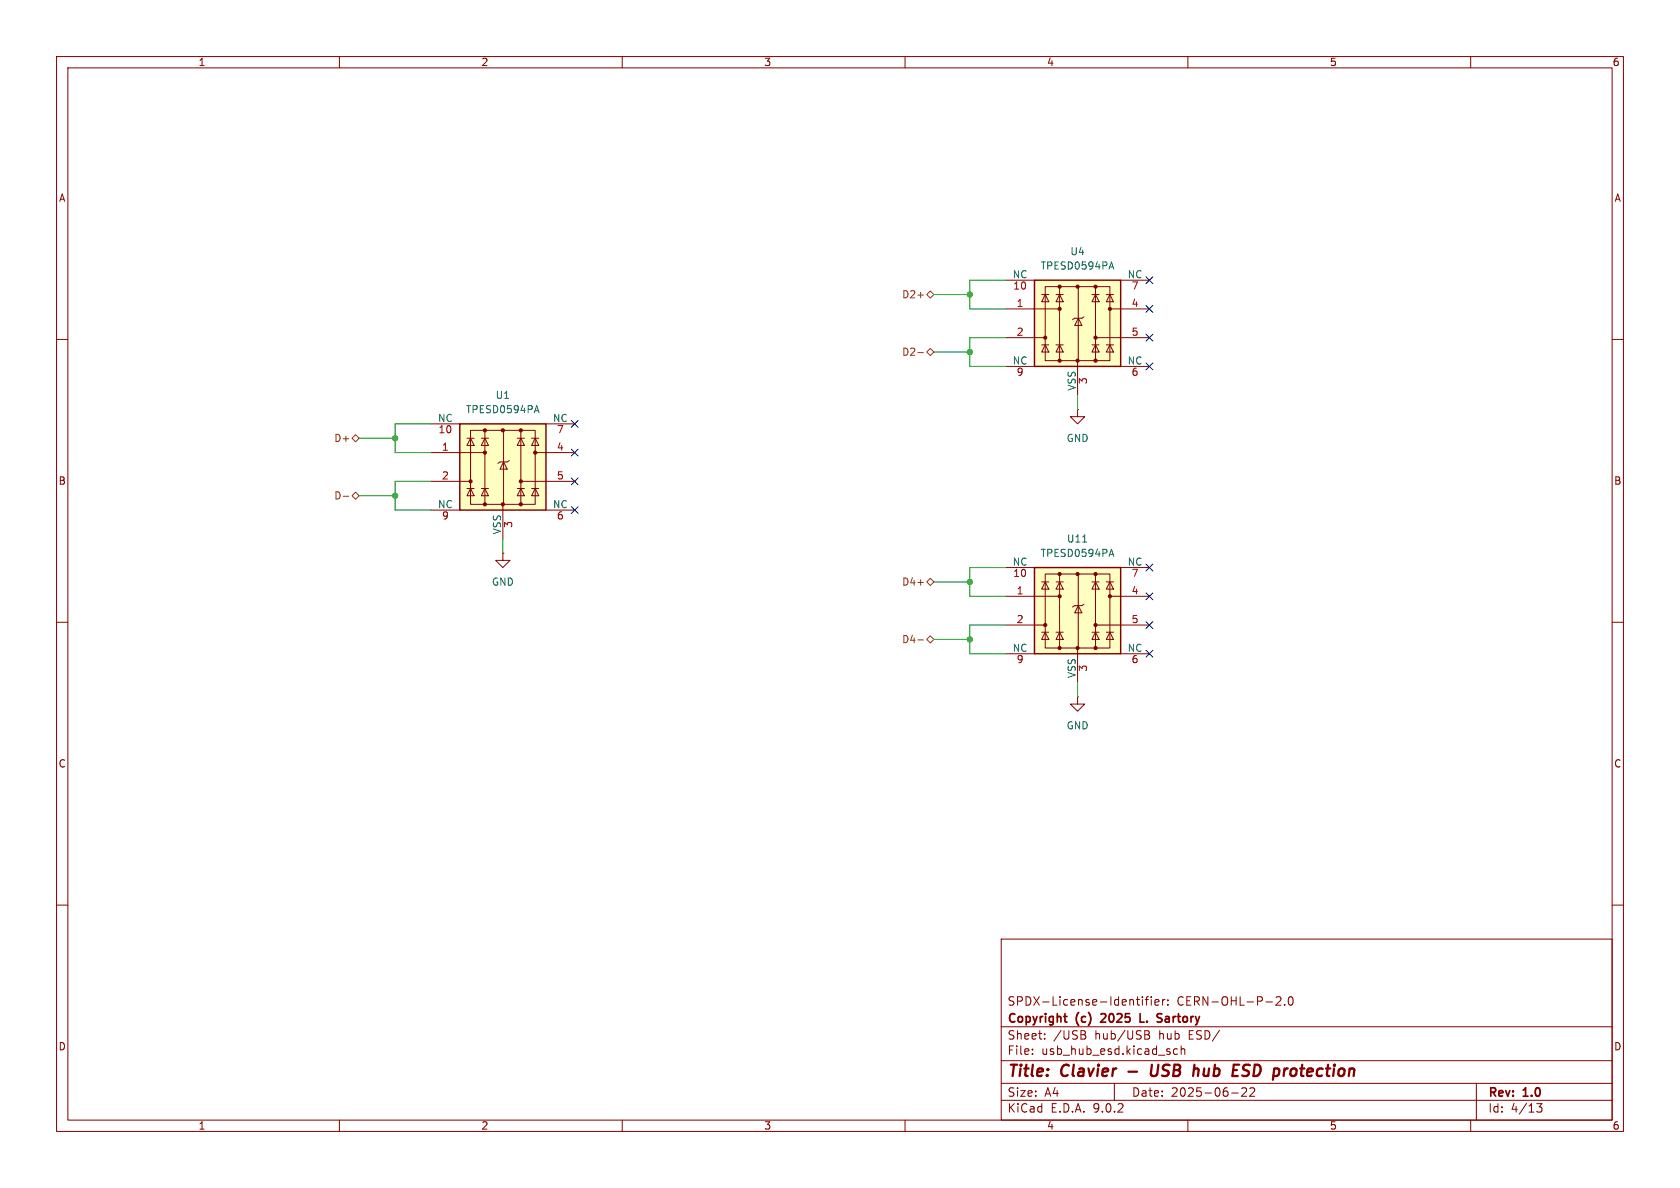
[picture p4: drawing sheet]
<svg xmlns="http://www.w3.org/2000/svg" width="297mm" height="210mm" viewBox="0 0 297 210" stroke-linecap="round" stroke-linejoin="round" font-family="sans-serif">
<g fill="none" stroke="#840000" stroke-width=".18">
<path d="M10 10h277v190h-277zM12 12h273v186h-273zM60 10v2M110 10v2M160 10v2M210 10v2M260 10v2M10 60h2M285 60h2M10 110h2M285 110h2M10 160h2"/>
<path d="M177 166h108v32h-108zM200.9 176.7h.6M201.3 177.7h.2M202 176.2v.1M202 176.7v1M202.5 176.7h.5M203 176.2l-.3 .2v1.3M203.5 176.2v.1M203.5 176.7v1M204.2 177.2l.7-.1-.1-.3-.4-.1-.2 .2v.7h.6M205.5 176.7v1M206 176.7l-.3 .1-.2 .2"/>
<path d="M206.5 177.6v.1M206.5 176.8v.1M225.6 176.3l.6-.1 .2 .1 .1 .3-1 1.1h1M227.1 177.6v.1M227.9 176.3l.2-.1a.81 .81 0 0 1 .6 .6 .81 .81 0 0 1-.3 .8l-.2 .1a.81 .81 0 0 1-.3-1.4zM285 160h2M60 198v2M110 198v2M160 198v2M177 194.5h108M177 191.5h108M177 187.5h108"/>
<path d="M177 181.5h108M182.5 186.3v.1M182.5 185.5v.1M184.7 183.6v.1M184.7 182.8v.1M191.6 182.9a.4 .4 0 0 1 .4 .4 .4 .4 0 0 1-.3 .4M191.8 182.3l.1 .3-.2 .2M197 191.5v3M202.4 182.2h.5l.2 .1 .1 .3-.3 .3M202.4 182.9h.5M202.9 182.9a.4 .4 0 0 1 .4 .4 .4 .4 0 0 1-.3 .4h-.6M208.2 185.5l-.5-.1-.2 .3v.4l.1 .2h.6"/>
<path d="M208.8 185.5l.2-.1 .4 .1 .1 .9M208.8 184.9v1.5M210 198v2M217.7 193.2h1.2M219.5 192.4l.6-.1 .2 .1 .1 .3-.9 1.1h.9M221 192.4l.5-.1 .2 .1 .1 .3-.9 1.1h.9M260 198v2M261 191.5v6.5M271.7 195.1h.9l-.5 .6 .4 .1v.7l-.2 .1-.6-.1"/>
</g>
<path d="M199.5 189.4h1.5M203.6 188.2l-.2 1.6 .2 .3a.66 .66 0 0 0 .9-.1M219.6 190.1l.3 .1 .7-.1M220.7 188.2l-.7 .1a.46 .46 0 0 0-.2 .5 .46 .46 0 0 0 .3 .4l.4 .1M228.3 189.1l-.2 .7 .2 .3" fill="none" stroke="#840000" stroke-width=".4"/>
<path d="M188.1 179.7h.5M194.7 179.3h-.1M195.4 179.8l-.8 .9h.9M201.6 179.2v1.5h.7M205.1 180l.3 .3-.1 .2-.2 .2M205.2 179.2l.2 .1M188.5 180.7h.1" fill="none" stroke="#840000" stroke-width=".3"/>
<path d="M182.9 49.5h15.2v15.3h-15.2z" fill="#ffffc2"/>
<g fill="none" stroke="#840000" stroke-width=".18">
<path d="M177.8 54.6h9.5M177.8 59.7h7M177.8 49.5h5.1M184.1 52.1h1.3M184.8 50.7h11.4v13.1h-11.4zM184.8 52.1l.6 1.2h-1.3zM186.7 52.1h1.3M187.3 52.1l.7 1.2h-1.3zM187.3 50.7v13.1M190.6 56.3l.7 1.2h-1.3zM190.6 50.7v13.1M191.6 56l-.3 .3h-1.3l-.4 .2"/>
<path d="M193 52.1h1.3M193.7 52.1l.6 1.2h-1.3zM193.7 50.7v13.1M193.7 59.7h9.5M195.6 52.1h1.2M196.2 52.1l.6 1.2h-1.2zM196.2 54.6h7M198.1 49.5h5.1M177.8 64.8h5.1M184.1 61h1.3M184.8 61l.6 1.2h-1.3zM186.7 61h1.3"/>
<path d="M187.3 61l.7 1.2h-1.3zM190.5 63.8v6.1M193 61h1.3M193.7 61l.6 1.2h-1.3zM195.6 61h1.2M196.2 61l.6 1.2h-1.2zM198.1 64.8h5.1"/>
</g>
<path d="M182.9 49.5h15.2v15.3h-15.2z" fill="none" stroke="#840000" stroke-width=".25"/>
<g fill="#840000" stroke="#840000" stroke-width=".18">
<circle cx="184.8" cy="59.7" r=".28"/>
<circle cx="187.3" cy="50.7" r=".28"/>
<circle cx="187.3" cy="54.6" r=".28"/>
<circle cx="187.3" cy="63.8" r=".28"/>
<circle cx="190.5" cy="50.7" r=".28"/>
<circle cx="190.5" cy="63.8" r=".28"/>
<circle cx="193.7" cy="50.7" r=".28"/>
<circle cx="193.7" cy="59.7" r=".28"/>
<circle cx="193.7" cy="63.8" r=".28"/>
<circle cx="196.2" cy="54.6" r=".28"/>
</g>
<path d="M196.2 47.2h.6M196.5 46.3l.4 1.3" fill="none" stroke="#006464" stroke-width=".18"/>
<path d="M182.9 100.3h15.2v15.3h-15.2z" fill="#ffffc2"/>
<g fill="none" stroke="#840000" stroke-width=".18">
<path d="M190.5 72.4v1.3h1.3l-1.3 1.2-1.3-1.2h1.3M190.5 72.4h.1M177.8 105.4h9.5M177.8 110.5h7M177.8 100.3h5.1M177.8 115.6h5.1M184.1 102.9h1.3M184.1 111.8h1.3M184.8 101.5h11.4v13.1h-11.4zM184.8 102.9l.6 1.2h-1.3zM184.8 111.8l.6 1.2h-1.3zM186.7 102.9h1.3"/>
<path d="M186.7 111.8h1.3M187.3 102.9l.7 1.2h-1.3zM187.3 111.8l.7 1.2h-1.3zM187.3 101.5v13.1M190.5 114.6v6.1M190.6 107.1l.7 1.2h-1.3zM190.6 101.5v13.1M191.6 106.8l-.3 .3h-1.3l-.4 .2M193 102.9h1.3M193 111.8h1.3M193.7 102.9l.6 1.2h-1.3zM193.7 111.8l.6 1.2h-1.3z"/>
<path d="M193.7 101.5v13.1M193.7 110.5h9.5M195.6 102.9h1.2M195.6 111.8h1.2M196.2 102.9l.6 1.2h-1.2zM196.2 111.8l.6 1.2h-1.2zM196.2 105.4h7M198.1 100.3h5.1M198.1 115.6h5.1M190.5 123.2v1.3h1.3l-1.3 1.2-1.3-1.2h1.3M190.5 123.2h.1"/>
</g>
<path d="M182.9 100.3h15.2v15.3h-15.2z" fill="none" stroke="#840000" stroke-width=".25"/>
<g fill="#840000" stroke="#840000" stroke-width=".18">
<circle cx="184.8" cy="110.5" r=".28"/>
<circle cx="187.3" cy="101.5" r=".28"/>
<circle cx="187.3" cy="105.4" r=".28"/>
<circle cx="187.3" cy="114.6" r=".28"/>
<circle cx="190.5" cy="101.5" r=".28"/>
<circle cx="190.5" cy="114.6" r=".28"/>
<circle cx="193.7" cy="101.5" r=".28"/>
<circle cx="193.7" cy="110.5" r=".28"/>
<circle cx="193.7" cy="114.6" r=".28"/>
<circle cx="196.2" cy="105.4" r=".28"/>
</g>
<path d="M191.4 95.8h.7M196.2 98h.6M196.5 97.1l.4 1.3" fill="none" stroke="#006464" stroke-width=".18"/>
<path d="M81.3 74.9h15.2v15.3h-15.2z" fill="#ffffc2"/>
<g fill="none" stroke="#840000" stroke-width=".18">
<path d="M76.2 74.9h5.1M82.5 77.5h1.3M83.2 76.1h11.4v13.1h-11.4zM83.2 77.5l.6 1.2h-1.3zM85.1 77.5h1.3M85.7 77.5l.7 1.2h-1.3zM85.7 76.1v13.1M89 76.1v13.1M91.4 77.5h1.3M92.1 77.5l.6 1.2h-1.3zM92.1 76.1v13.1M94 77.5h1.2"/>
<path d="M94.6 77.5l.6 1.2h-1.2zM96.5 74.9h5.1M76.2 80h9.5M76.2 85.1h7M76.2 90.2h5.1M82.5 86.4h1.3M83.2 86.4l.6 1.2h-1.3zM85.1 86.4h1.3M85.7 86.4l.7 1.2h-1.3zM88.9 97.8v1.3h1.3l-1.3 1.2-1.3-1.2h1.3M88.9 97.8h.1M88.9 89.2v6.1"/>
<path d="M89 81.7l.7 1.2h-1.3zM90 81.4l-.3 .3h-1.3l-.4 .2M91.4 86.4h1.3M92.1 86.4l.6 1.2h-1.3zM92.1 85.1h9.5M94 86.4h1.2M94.6 86.4l.6 1.2h-1.2zM94.6 80h7M96.5 90.2h5.1"/>
</g>
<path d="M81.3 74.9h15.2v15.3h-15.2z" fill="none" stroke="#840000" stroke-width=".25"/>
<g fill="#840000" stroke="#840000" stroke-width=".18">
<circle cx="83.2" cy="85.1" r=".28"/>
<circle cx="85.7" cy="76.1" r=".28"/>
<circle cx="85.7" cy="80" r=".28"/>
<circle cx="85.7" cy="89.2" r=".28"/>
<circle cx="88.9" cy="76.1" r=".28"/>
<circle cx="88.9" cy="89.2" r=".28"/>
<circle cx="92.1" cy="76.1" r=".28"/>
<circle cx="92.1" cy="85.1" r=".28"/>
<circle cx="92.1" cy="89.2" r=".28"/>
<circle cx="94.6" cy="80" r=".28"/>
</g>
<path d="M94.6 72.6h.6M94.9 71.7l.4 1.3" fill="none" stroke="#006464" stroke-width=".18"/>
<path d="M162.3 52.2h.9M164.5 51.4l.6 .7-.6 .6-.7-.6zM62.2 77.5l.7-.7 .6 .7-.6 .6zM162.3 62.3h.9M163.8 62.2l.7-.6 .6 .6-.6 .7zM60.7 87.7h.9M62.9 87l.6 .6-.6 .7-.7-.7zM162.3 113.1h.9M162.3 103h.9M163.8 113l.7-.6 .6 .6-.6 .7zM163.8 102.9l.7-.7 .6 .7-.6 .6z" fill="none" stroke="#725600" stroke-width=".18"/>
<g fill="none" stroke="#009600" stroke-width=".18">
<path d="M165.1 52.1h6.3M177.8 49.5h-6.4v5.1h6.4M177.8 59.7h-6.4v5.1h6.4M63.5 77.5h6.3M76.2 74.9h-6.4v5.1h6.4M165.1 62.2h6.3M190.5 69.9v2.5M63.5 87.6h6.3M76.2 85.1h-6.4v5.1h6.4M88.9 95.3v2.5M165.1 102.9h6.3M165.1 113h6.3"/>
<path d="M177.8 100.3h-6.4v5.1h6.4M177.8 110.5h-6.4v5.1h6.4M190.5 120.7v2.5"/>
</g>
<g fill="none" stroke="#000084" stroke-width=".18">
<path d="M202.6 48.9l1.2 1.2M202.6 59.1l1.2 1.2M202.6 54l1.2 1.2M203.8 48.9l-1.2 1.2M203.8 59.1l-1.2 1.2M203.8 54l-1.2 1.2M101 74.3l1.2 1.2M101 79.4l1.2 1.2M102.2 74.3l-1.2 1.2M102.2 79.4l-1.2 1.2M202.6 64.2l1.2 1.2M203.8 64.2l-1.2 1.2"/>
<path d="M101 89.6l1.2 1.2M101 84.5l1.2 1.2M102.2 89.6l-1.2 1.2M102.2 84.5l-1.2 1.2M202.6 99.7l1.2 1.2M203.8 99.7l-1.2 1.2M202.6 115l1.2 1.2M202.6 109.9l1.2 1.2M202.6 104.8l1.2 1.2M203.8 115l-1.2 1.2M203.8 109.9l-1.2 1.2M203.8 104.8l-1.2 1.2"/>
</g>
<g fill="#009600" stroke="#009600" stroke-width=".18">
<circle cx="171.4" cy="113" r=".46"/>
<circle cx="171.4" cy="62.2" r=".46"/>
<circle cx="171.4" cy="52.1" r=".46"/>
<circle cx="171.4" cy="102.9" r=".46"/>
<circle cx="69.8" cy="87.6" r=".46"/>
<circle cx="69.8" cy="77.5" r=".46"/>
</g>
<g font-size="2.8" fill="#840000">
<text x="178" y="190.9">Title:</text>
<text x="187.7" y="190.9">Clavier</text>
<text x="205.1" y="190.9">USB</text>
<text x="213.4" y="190.9">hub</text>
<text x="221.1" y="190.9">ESD</text>
<text x="229.2" y="190.9">protection</text>
</g>
<g font-size="2.1" fill="#840000">
<text x="178" y="178">SPDX-License-Identifier:</text>
<text x="208" y="178">CERN-OHL-P-2.0</text>
<text x="178" y="184">Sheet:</text>
<text x="178" y="181.2">Copyright</text>
<text x="186.2" y="184">/USB</text>
<text x="190.3" y="181.2">(c)</text>
<text x="193.6" y="184">hub/USB</text>
<text x="195.3" y="181.2">2025</text>
<text x="202.8" y="181.2">L.</text>
<text x="205" y="184">hub</text>
<text x="206.5" y="181.2">Sartory</text>
<text x="210.4" y="184">ESD/</text>
<text x="178" y="186.7">File:</text>
<text x="184.1" y="186.7">usb_hub_esd.kicad_sch</text>
<text x="178" y="196.9">KiCad</text>
<text x="178" y="194.1">Size:</text>
<text x="184.7" y="194.1">A4</text>
<text x="185.7" y="196.9">E.D.A.</text>
<text x="193.3" y="196.9">9.0.2</text>
<text x="200" y="194.1">Date:</text>
<text x="207" y="194.1">2025-06-22</text>
<text x="263" y="194.3">Rev:</text>
<text x="263" y="196.9">Id:</text>
<text x="267.1" y="196.9">4/13</text>
<text x="269.4" y="194.3">1.0</text>
</g>
<g font-size="1.8" fill="#840000">
<text x="35" y="11.9">1</text>
<text x="85" y="11.9">2</text>
<text x="135" y="11.9">3</text>
<text x="185" y="11.9">4</text>
<text x="235" y="11.9">5</text>
<text x="285" y="11.9">6</text>
<text x="10.3" y="35.9">A</text>
<text x="285.3" y="35.9">A</text>
<text x="10.3" y="85.9">B</text>
<text x="285.3" y="85.9">B</text>
<text x="10.3" y="135.9">C</text>
<text x="285.3" y="135.9">C</text>
<text x="10.3" y="185.9">D</text>
<text x="285.3" y="185.9">D</text>
<text x="35" y="199.9">1</text>
<text x="85" y="199.9">2</text>
<text x="135" y="199.9">3</text>
<text x="185" y="199.9">4</text>
<text x="235" y="199.9">5</text>
<text x="285" y="199.9">6</text>
</g>
<g font-size="1.8" fill="#006464">
<text x="183.9" y="47.9">TPESD0594PA</text>
<text x="189.1" y="45.3">U4</text>
<text x="178.9" y="49.3">NC</text>
<text x="199.3" y="49.3">NC</text>
<text x="178.9" y="64.5">NC</text>
<text x="199.3" y="64.5">NC</text>
<text x="87.5" y="70.7">U1</text>
<text x="190.2" y="69.2" transform="rotate(-90 190.2 69.2)">VSS</text>
<text x="77.3" y="74.7">NC</text>
<text x="82.3" y="73.3">TPESD0594PA</text>
<text x="97.7" y="74.7">NC</text>
<text x="188.5" y="78.3">GND</text>
<text x="77.3" y="89.9">NC</text>
<text x="97.7" y="89.9">NC</text>
<text x="88.6" y="94.6" transform="rotate(-90 88.6 94.6)">VSS</text>
<text x="178.9" y="100.1">NC</text>
<text x="183.9" y="98.7">TPESD0594PA</text>
<text x="188.5" y="96.1">U11</text>
<text x="199.3" y="100.1">NC</text>
<text x="86.9" y="103.7">GND</text>
<text x="178.9" y="115.3">NC</text>
<text x="190.2" y="120" transform="rotate(-90 190.2 120)">VSS</text>
<text x="199.3" y="115.3">NC</text>
<text x="188.5" y="129.1">GND</text>
</g>
<g font-size="1.8" fill="#725600">
<text x="159.4" y="52.9">D2+</text>
<text x="159.4" y="63.1">D2-</text>
<text x="59" y="78.3">D+</text>
<text x="59" y="88.5">D-</text>
<text x="159.4" y="103.7">D4+</text>
<text x="159.4" y="113.9">D4-</text>
</g>
<g font-size="1.8" fill="#a90000">
<text x="179" y="51.5">10</text>
<text x="200" y="51.5">7</text>
<text x="179.6" y="54.4">1</text>
<text x="179.6" y="59.4">2</text>
<text x="200" y="54.4">4</text>
<text x="200" y="59.4">5</text>
<text x="179.6" y="66.8">9</text>
<text x="192.5" y="68" transform="rotate(-90 192.5 68)">3</text>
<text x="200" y="66.8">6</text>
<text x="77.4" y="76.9">10</text>
<text x="98.4" y="76.9">7</text>
<text x="78" y="79.8">1</text>
<text x="98.4" y="79.8">4</text>
<text x="78" y="84.8">2</text>
<text x="98.4" y="84.8">5</text>
<text x="78" y="92.2">9</text>
<text x="90.9" y="93.4" transform="rotate(-90 90.9 93.4)">3</text>
<text x="98.4" y="92.2">6</text>
<text x="179" y="102.3">10</text>
<text x="179.6" y="105.2">1</text>
<text x="200" y="102.3">7</text>
<text x="200" y="105.2">4</text>
<text x="179.6" y="110.2">2</text>
<text x="200" y="110.2">5</text>
<text x="179.6" y="117.6">9</text>
<text x="192.5" y="118.8" transform="rotate(-90 192.5 118.8)">3</text>
<text x="200" y="117.6">6</text>
</g>
</svg>
